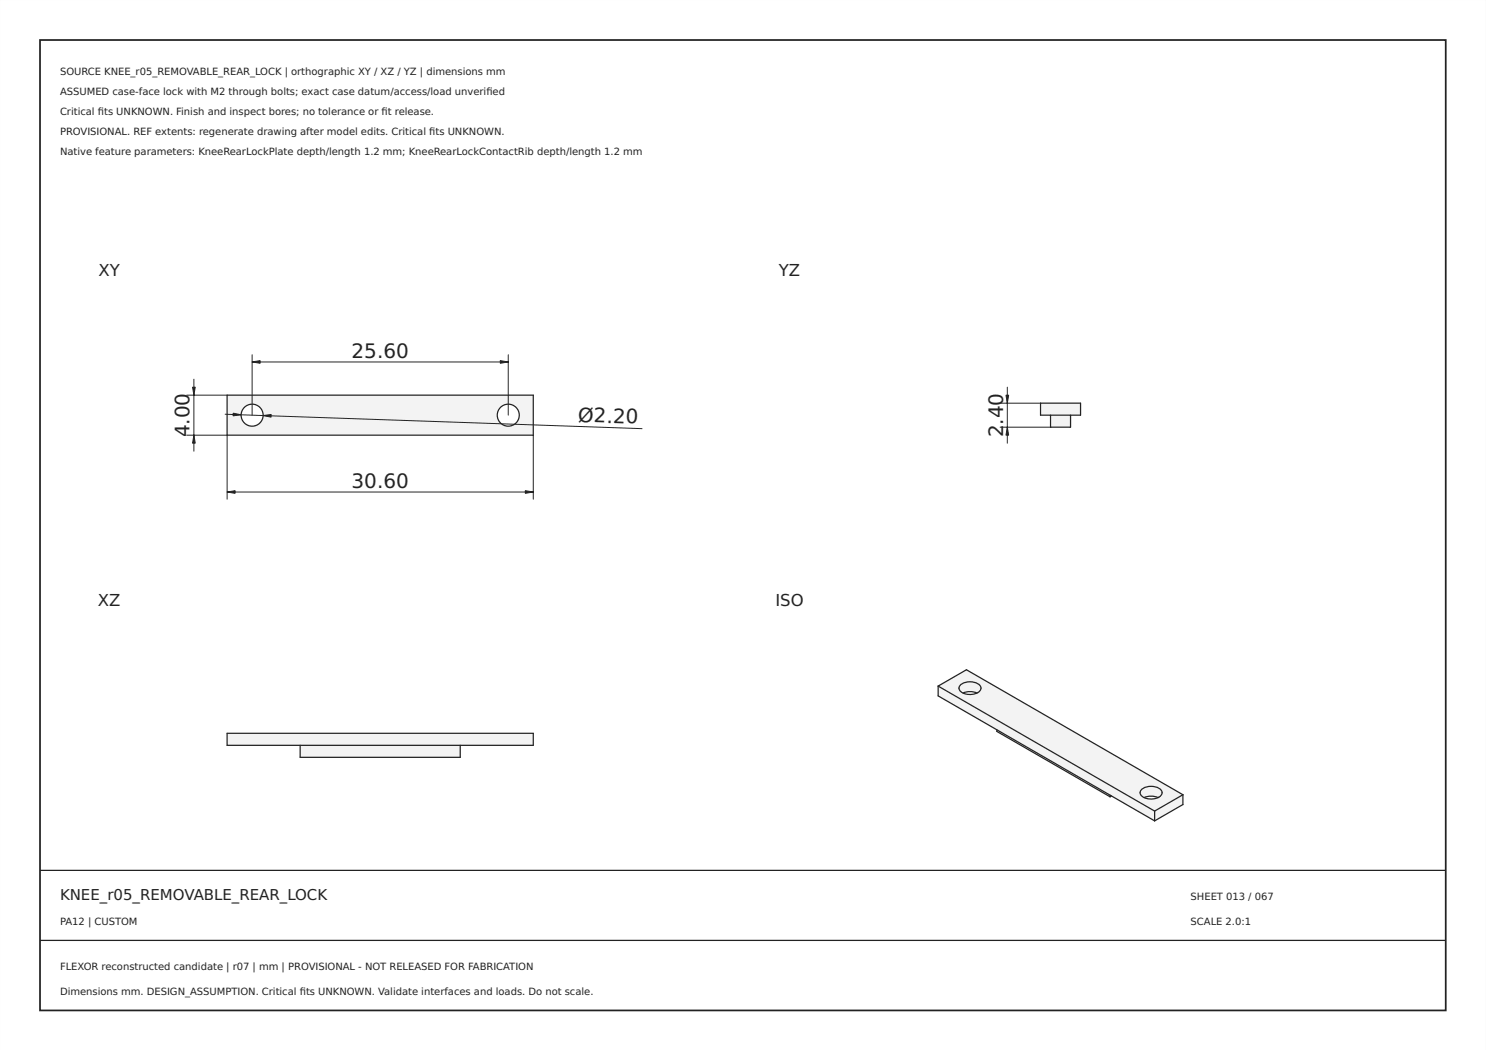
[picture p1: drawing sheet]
<svg xmlns="http://www.w3.org/2000/svg" width="297mm" height="210mm" viewBox="0 0 297 210" stroke-linecap="round" stroke-linejoin="round" font-family="sans-serif">
<path d="M0 0h297v210h-297zM0 0v210h297v-210z" fill="#000"/>
<path d="M8 8h281v194h-281z" fill="none" stroke="#222" stroke-width=".35"/>
<path d="M8 174h281zM8 188h281z" fill="#000" stroke="#222" stroke-width=".25"/>
<path d="M45.4 79h61.2v8h-61.2zM48.2 83a2.2 2.2 0 0 1 4.4 0 2.2 2.2 0 0 1-4.4 0zM99.4 83a2.2 2.2 0 0 1 4.4 0 2.2 2.2 0 0 1-4.4 0z" fill-rule="evenodd" fill="#f1f3f5"/>
<g fill="none" stroke="#212529" stroke-width=".25">
<path d="M45.4 79h61.2v8h-61.2z"/>
<circle cx="50.4" cy="83" r="2.2"/>
<circle cx="101.6" cy="83" r="2.2"/>
</g>
<path d="M37.3 79h8.1M38.8 75.8v14.4M50.4 72.4h51.2M50.4 70.9v12.1M101.6 70.9v12.1M37.3 87h8.1v12.8M45 82.8l83.3 2.9M45.4 98.4h61.2M106.6 87v12.8" fill="none" stroke="#212529" stroke-width=".2"/>
<g fill="#212529" stroke="#212529" stroke-width=".2">
<path d="M105 98.1l1.6 .3-1.6 .2z"/>
<path d="M45.4 98.4l1.6-.3v.5z"/>
<path d="M38.5 77.4h.5l-.2 1.6z"/>
<path d="M38.8 87l.2 1.6h-.5z"/>
<path d="M52.6 83.1l1.6-.2v.5z"/>
<path d="M46.6 82.6l1.6 .3-1.6 .2z"/>
<path d="M100 72.1l1.6 .3-1.6 .2z"/>
<path d="M50.4 72.4l1.6-.3v.5z"/>
</g>
<g fill="#f1f3f5">
<path d="M45.4 146.6h61.2v2.4h-61.2z" fill-rule="evenodd"/>
<path d="M60 149h32v2.4h-32z" fill-rule="evenodd"/>
</g>
<path d="M45.4 146.6h61.2v2.4h-61.2zM60 149v2.4h32v-2.4" fill="none" stroke="#212529" stroke-width=".25"/>
<g fill="#f1f3f5">
<path d="M208 80.6h8v2.4h-8z" fill-rule="evenodd"/>
<path d="M210 83h4v2.4h-4z" fill-rule="evenodd"/>
</g>
<path d="M208 80.6h8v2.4h-8zM210 83v2.4h4v-2.4" fill="none" stroke="#212529" stroke-width=".25"/>
<path d="M201.4 77.4v11.2M199.9 80.6h8.1M199.9 85.4h10.1" fill="none" stroke="#212529" stroke-width=".2"/>
<g fill="#212529" stroke="#212529" stroke-width=".2">
<path d="M201.1 79h.5l-.2 1.6z"/>
<path d="M201.4 85.4l.2 1.6h-.5z"/>
</g>
<g fill="#f1f3f5">
<path d="M221.9 159l.3 .1-.3 .2z"/>
<path d="M187.5 137.2l43.3 24.9v2l-43.3-25z" fill-rule="evenodd"/>
<path d="M187.5 137.2l5.7-3.3 43.3 25-5.7 3.2zM192 136.9a.96 .96 0 0 0 .5 1.6 2.78 2.78 0 0 0 3.5-.7 1.41 1.41 0 0 0-1.5-1.5 3.1 3.1 0 0 0-2.5 .6zM228.2 157.8a.96 .96 0 0 0 .5 1.6 2.78 2.78 0 0 0 3.6-.7 1.41 1.41 0 0 0-1.6-1.5 3.1 3.1 0 0 0-2.5 .6z" fill-rule="evenodd"/>
<path d="M199.3 145.9l22.6 13.1v.3l-22.6-13.1z" fill-rule="evenodd"/>
<path d="M230.8 162.1l5.7-3.2v1.9l-5.7 3.3z" fill-rule="evenodd"/>
<path d="M192 136.9a3 3 0 0 1 4 .3 1.05 1.05 0 0 1-.7 1.3l-.9-.2-1.5 .1a.89 .89 0 0 1-1.2-.8z" fill-rule="evenodd"/>
<path d="M228.2 157.8a3 3 0 0 1 4 .3 1.05 1.05 0 0 1-.7 1.3l-.9-.2-1.5 .1a.89 .89 0 0 1-1.2-.8z" fill-rule="evenodd"/>
</g>
<g fill="none" stroke="#212529" stroke-width=".25">
<path d="M187.5 137.2v1.9l43.3 25M187.5 137.2l43.3 24.9M187.5 137.2l5.7-3.3 43.3 25M192 136.9a3 3 0 0 1 4 .3 1.13 1.13 0 0 1-1 1.4 2.83 2.83 0 0 1-3.2-.7v-.7zM192.5 138.5l1.4-.2 1.4 .2M199.3 145.9v.3l22.6 13.1M221.9 159v.3M222.2 159.1l-.3 .2M228.2 157.8a3 3 0 0 1 4 .3 1.13 1.13 0 0 1-1 1.5 2.83 2.83 0 0 1-3.2-.8v-.7zM228.7 159.4l1.4-.2 1.4 .2M236.5 158.9v1.9l-5.7 3.3M236.5 158.9l-5.7 3.2"/>
<path d="M230.8 162.1v2"/>
</g>
<g font-size="4" fill="#212529">
<text x="70.3" y="71.5">25.60</text>
<text x="37.9" y="87.4" transform="rotate(-90 37.9 87.4)">4.00</text>
<text x="115.5" y="84.3" transform="rotate(2 115.5 84.3)">Ø2.20</text>
<text x="200.5" y="87.4" transform="rotate(-90 200.5 87.4)">2</text>
<text x="200.5" y="84.9" transform="rotate(-90 200.5 84.9)">.40</text>
<text x="70.3" y="97.5">30.60</text>
</g>
<g font-size="3.3" fill="#212529">
<text x="19.7" y="55.1">XY</text>
<text x="155.7" y="55.1">YZ</text>
<text x="19.6" y="121.1">XZ</text>
<text x="155" y="121.1">ISO</text>
</g>
<text font-size="3" fill="#222" x="12" y="180">KNEE_r05_REMOVABLE_REAR_LOCK</text>
<g font-size="2" fill="#222">
<text x="12" y="15">SOURCE KNEE_r05_REMOVABLE_REAR_LOCK | orthographic XY / XZ / YZ | dimensions mm</text>
<text x="12" y="19">ASSUMED case-face lock with M2 through bolts; exact case datum/access/load unverifed</text>
<text x="12" y="23">Critical fts UNKNOWN. Finish and inspect bores; no tolerance or ft release.</text>
<text x="19.6" y="23">i</text>
<text x="76.3" y="23">i</text>
<text x="97.2" y="19">i</text>
<text x="12" y="27">PROVISIONAL. REF extents: regenerate drawing after model edits. Critical fts UNKNOWN.</text>
<text x="85.8" y="27">i</text>
<text x="12" y="31">Native feature parameters: KneeRearLockPlate depth/length 1.2 mm; KneeRearLockContactRib depth/length 1.2 mm</text>
<text x="238" y="180">SHEET 013 / 067</text>
<text x="12" y="185">PA12 | CUSTOM</text>
<text x="238" y="185">SCALE 2.0:1</text>
<text x="12" y="194">FLEXOR reconstructed candidate | r07 | mm | PROVISIONAL - NOT RELEASED FOR FABRICATION</text>
<text x="12" y="199">Dimensions mm. DESIGN_ASSUMPTION. Critical fts UNKNOWN. Validate interfaces and loads. Do not scale.</text>
<text x="59.9" y="199">i</text>
</g>
</svg>
